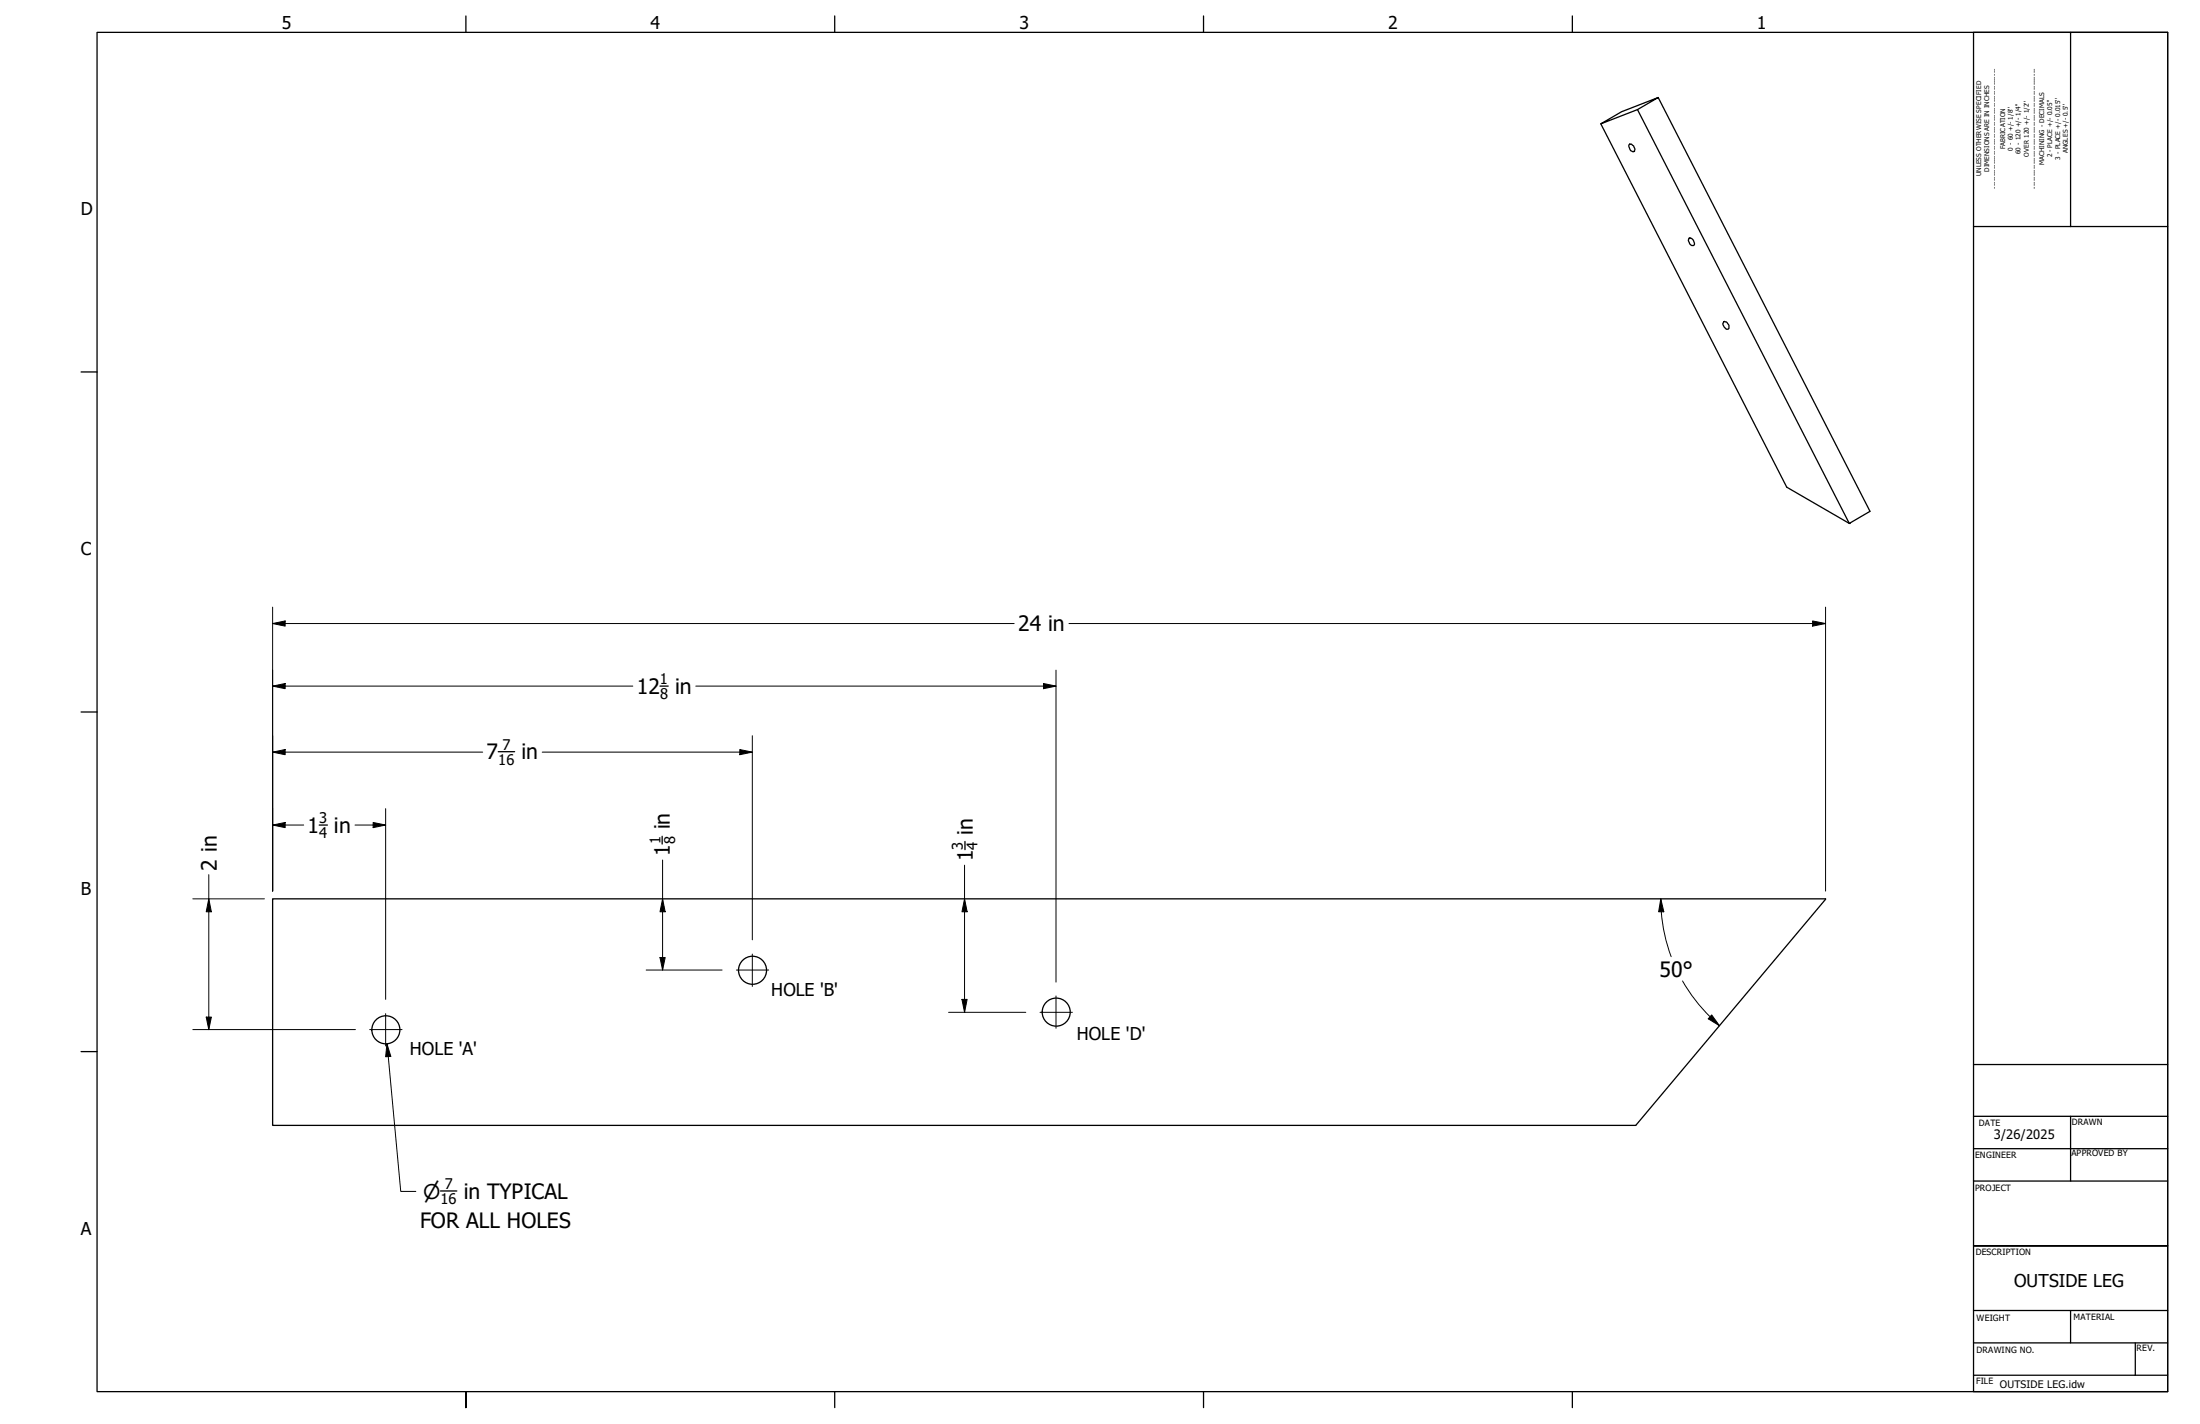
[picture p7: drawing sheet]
<svg xmlns="http://www.w3.org/2000/svg" width="432mm" height="279mm" viewBox="0 0 432 279" stroke-linecap="round" stroke-linejoin="round" font-family="sans-serif">
<!-- layer: Visible (ANSI) -->
<g fill="none" stroke="#000" stroke-width=".25">
<path d="M325.5 19.1l-4.1 2.4-7.2 2.8 4.1-2.4 7.2-2.8 41.5 81.2-4 2.4-12.3-7.1-36.5-71.3M319.9 28.3a1.02 1.02 0 0 1 .9 1.4 .96 .96 0 0 1-.9-.4 .96 .96 0 0 1 0-1zM321.4 21.5l41.6 81.2M331.5 46.7a.96 .96 0 0 1 .9 .5 .96 .96 0 0 1 0 1 1.02 1.02 0 0 1-.9-1.5zM338.4 63.1a.98 .98 0 0 1 .8 1.5 1 1 0 0 1-.9-1.4zM363 102.7h.1M53.5 176.4h304.8l-37.2 44.4h-267.6z"/>
<circle cx="147.7" cy="190.4" r="2.75"/>
<circle cx="207.3" cy="198.6" r="2.75"/>
<circle cx="75.7" cy="202.1" r="2.75"/>
</g>
<!-- layer: Title (ANSI) -->
<g fill="none" stroke="#000" stroke-width=".25">
<path d="M387.4 6.4h38v266.7h-38zM406.4 6.3v38.1M387.3 44.4h38.1M387.3 208.9h38.1M387.3 219h38.1M406.4 219v12.7M387.3 225.4h38.1M387.3 231.7h38.1M387.3 257.1h38.1M406.4 257.1v6.4M425.4 244.4h-38h38M387.3 263.5h38.1"/>
<path d="M387.3 269.8h38.1M419.1 263.5v6.3"/>
</g>
<!-- layer: Border (ANSI) -->
<path d="M19.1 6.3h406.3v266.7h-406.3zM91.4 3.1v3.3M163.8 3.1v3.3M236.2 3.1v3.3M308.6 3.1v3.3M15.9 73h3.1M15.9 139.7h3.1M15.9 206.3h3.1M91.4 276.2v-3.2v3.2M163.8 273v3.2M236.2 273v3.2M308.6 273v3.2" fill="none" stroke="#000" stroke-width=".25"/>
<!-- layer: Dimension (ANSI) -->
<g fill="none" stroke="#000" stroke-width=".2">
<path d="M53.5 119.1v55.7M358.3 119.1v55.7M53.5 122.3l2.5-.5v1.1zM53.5 134.6l2.5-.5v1zM53.5 122.3h145.6M53.5 134.6h70.7M136.6 134.6h70.7M204.8 134.1l2.5 .5-2.5 .5zM207.3 131.5v61.2M209.8 122.3h148.5M355.8 121.8l2.5 .5-2.5 .6zM53.5 147.6l2.5-.5v1z"/>
<path d="M53.5 147.6h41.2M75.7 158.7v37.4M106.4 147.6h41.3M145.2 147.1l2.5 .5-2.5 .5zM147.7 144.4v40M37.8 176.4h14.1M41 176.4l.5 2.5h-1zM41 171.6v30.4M53.5 161.9l2.5-.5v1zM53.5 161.9h6.1M69.7 161.9h6M73.2 161.4l2.5 .5-2.5 .5z"/>
<path d="M130 176.4l.6 2.5h-1.1zM130 168.7v21.6M189.3 169.8v28.8M189.3 176.4l.5 2.5h-1zM326 176.4a32.4 32.4 0 0 0 2 11.3M326 176.4l.6 2.5h-1.1zM40.5 199.6h1l-.5 2.4zM126.8 190.3h14.9M129.5 187.9h1.1l-.6 2.4zM186.2 198.6h15.1M188.8 196.1h1l-.5 2.5zM330.2 192.5a32.4 32.4 0 0 0 5.5 7"/>
<path d="M335.6 199.6l1.9 1.7M336 199.1l1.5 2.2-2.2-1.4zM37.8 202h32M75.9 204.8l2.8 29h2.9M75.9 204.8l.8 2.5h-1z"/>
</g>
<g fill="#000">
<path d="M53.5 122.3l2.5-.5v1.1z" fill-rule="evenodd"/>
<path d="M53.5 134.6l2.5-.5v1z" fill-rule="evenodd"/>
<path d="M204.8 134.1l2.5 .5-2.5 .5z" fill-rule="evenodd"/>
<path d="M355.8 121.8l2.5 .5-2.5 .6z" fill-rule="evenodd"/>
<path d="M53.5 147.6l2.5-.5v1z" fill-rule="evenodd"/>
<path d="M145.2 147.1l2.5 .5-2.5 .5z" fill-rule="evenodd"/>
<path d="M41 176.4l.5 2.5h-1z" fill-rule="evenodd"/>
<path d="M53.5 161.9l2.5-.5v1z" fill-rule="evenodd"/>
<path d="M73.2 161.4l2.5 .5-2.5 .5z" fill-rule="evenodd"/>
<path d="M130 176.4l.6 2.5h-1.1z" fill-rule="evenodd"/>
<path d="M189.3 176.4l.5 2.5h-1z" fill-rule="evenodd"/>
<path d="M326 176.4l.6 2.5h-1.1z" fill-rule="evenodd"/>
<path d="M40.5 199.6h1l-.5 2.4z" fill-rule="evenodd"/>
<path d="M129.5 187.9h1.1l-.6 2.4z" fill-rule="evenodd"/>
<path d="M188.8 196.1h1l-.5 2.5z" fill-rule="evenodd"/>
<path d="M336 199.1l1.5 2.2-2.2-1.4z" fill-rule="evenodd"/>
<path d="M75.9 204.8l.8 2.5h-1z" fill-rule="evenodd"/>
</g>
<path d="M129.5 134.6h1.6M97.8 147.5h3.2M62.7 161.9h1.6M130 164.1v1.5M189.4 165.1v1.6M86.4 233.7h3.3" fill="none" stroke="#000" stroke-width=".25"/>
<!-- layer: Center Mark (ANSI) -->
<path d="M75.7 198.9v6.3M144.5 190.3h6.4M147.7 187.2v6.3M204.1 198.6h6.4M207.3 195.4v6.4M72.6 202h6.3" fill="none" stroke="#000" stroke-width=".2"/>
<g font-size="4.1">
<text x="199.8" y="123.9">24 in</text>
<text x="125" y="136.1">12</text>
<text x="132.5" y="136.1">in</text>
<text x="95.5" y="149">7</text>
<text x="102.4" y="149">in</text>
<text x="60.4" y="163.4">1 in</text>
<text x="131.5" y="167.9" transform="rotate(-90 131.5 167.9)">1 in</text>
<text x="190.9" y="163.7" transform="rotate(-90 190.9 163.7)">in</text>
<text x="42.6" y="170.9" transform="rotate(-90 42.6 170.9)">2 in</text>
<text x="190.9" y="169" transform="rotate(-90 190.9 169)">1</text>
<text x="325.7" y="191.6">50°</text>
<text x="91" y="235.2">in TYPICAL</text>
<text x="82.5" y="241">FOR ALL HOLES</text>
</g>
<text font-size="4" x="83.1" y="235.2">⌀</text>
<g font-size="3.5">
<text x="55.3" y="5.7">5</text>
<text x="127.7" y="5.7">4</text>
<text x="200.1" y="5.8">3</text>
<text x="272.5" y="5.8">2</text>
<text x="344.8" y="5.8">1</text>
<text x="15.8" y="42.2">D</text>
<text x="15.8" y="109">C</text>
<text x="15.8" y="175.6">B</text>
<text x="151.4" y="195.4">HOLE 'B'</text>
<text x="80.4" y="207.1">HOLE 'A'</text>
<text x="211.3" y="204">HOLE 'D'</text>
<text x="15.8" y="242.2">A</text>
<text x="395.3" y="252.6">OUTSIDE LEG</text>
</g>
<g font-size="2.9">
<text x="129.5" y="134.2">1</text>
<text x="129.5" y="137.1">8</text>
<text x="98.6" y="147.2">7</text>
<text x="97.8" y="150">16</text>
<text x="62.7" y="161.5">3</text>
<text x="62.7" y="164.4">4</text>
<text x="129.6" y="165.6" transform="rotate(-90 129.6 165.6)">1</text>
<text x="132.5" y="165.6" transform="rotate(-90 132.5 165.6)">8</text>
<text x="189" y="166.7" transform="rotate(-90 189 166.7)">3</text>
<text x="191.9" y="166.7" transform="rotate(-90 191.9 166.7)">4</text>
<text x="87.3" y="233.3">7</text>
<text x="86.4" y="236.2">16</text>
</g>
<text font-size="2.5" x="391.3" y="223.5">3/26/2025</text>
<text font-size="2" x="392.5" y="272.3">OUTSIDE LEG.idw</text>
<g font-size="1.7">
<text x="388.4" y="221">DATE</text>
<text x="406.7" y="220.7">DRAWN</text>
<text x="387.7" y="227.2">ENGINEER</text>
<text x="406.6" y="226.9">APPROVED BY</text>
<text x="387.7" y="233.6">PROJECT</text>
<text x="387.8" y="246.2">DESCRIPTION</text>
<text x="387.9" y="259.2">WEIGHT</text>
<text x="407" y="258.9">MATERIAL</text>
<text x="387.9" y="265.4">DRAWING NO.</text>
<text x="419.4" y="265.1">REV.</text>
<text x="387.9" y="271.6">FILE</text>
</g>
<g font-size="1.3">
<text x="393.5" y="29.3" transform="rotate(-90 393.5 29.3)">FABRICATION</text>
<text x="395.1" y="29.5" transform="rotate(-90 395.1 29.5)">0 - 60 +/- 1/8''</text>
<text x="388.9" y="34.5" transform="rotate(-90 388.9 34.5)">UNLESS OTHERWISE SPECIFIED</text>
<text x="390.4" y="33.7" transform="rotate(-90 390.4 33.7)">DIMENSIONS ARE IN INCHES</text>
<text x="396.6" y="30.2" transform="rotate(-90 396.6 30.2)">60 - 120 +/- 1/4''</text>
<text x="398.2" y="30.7" transform="rotate(-90 398.2 30.7)">OVER 120 +/- 1/2''</text>
<text x="401.2" y="32.3" transform="rotate(-90 401.2 32.3)">MACHINING - DECIMALS</text>
<text x="402.8" y="30.9" transform="rotate(-90 402.8 30.9)">2 - PLACE +/- 0.05''</text>
<text x="404.4" y="31.3" transform="rotate(-90 404.4 31.3)">3 - PLACE +/- 0.015''</text>
<text x="405.9" y="30.1" transform="rotate(-90 405.9 30.1)">ANGLES +/- 0.5''</text>
<text x="391.9" y="37" transform="rotate(-90 391.9 37)">--------------------------------------------------</text>
<text x="399.7" y="37" transform="rotate(-90 399.7 37)">--------------------------------------------------</text>
</g>
</svg>
